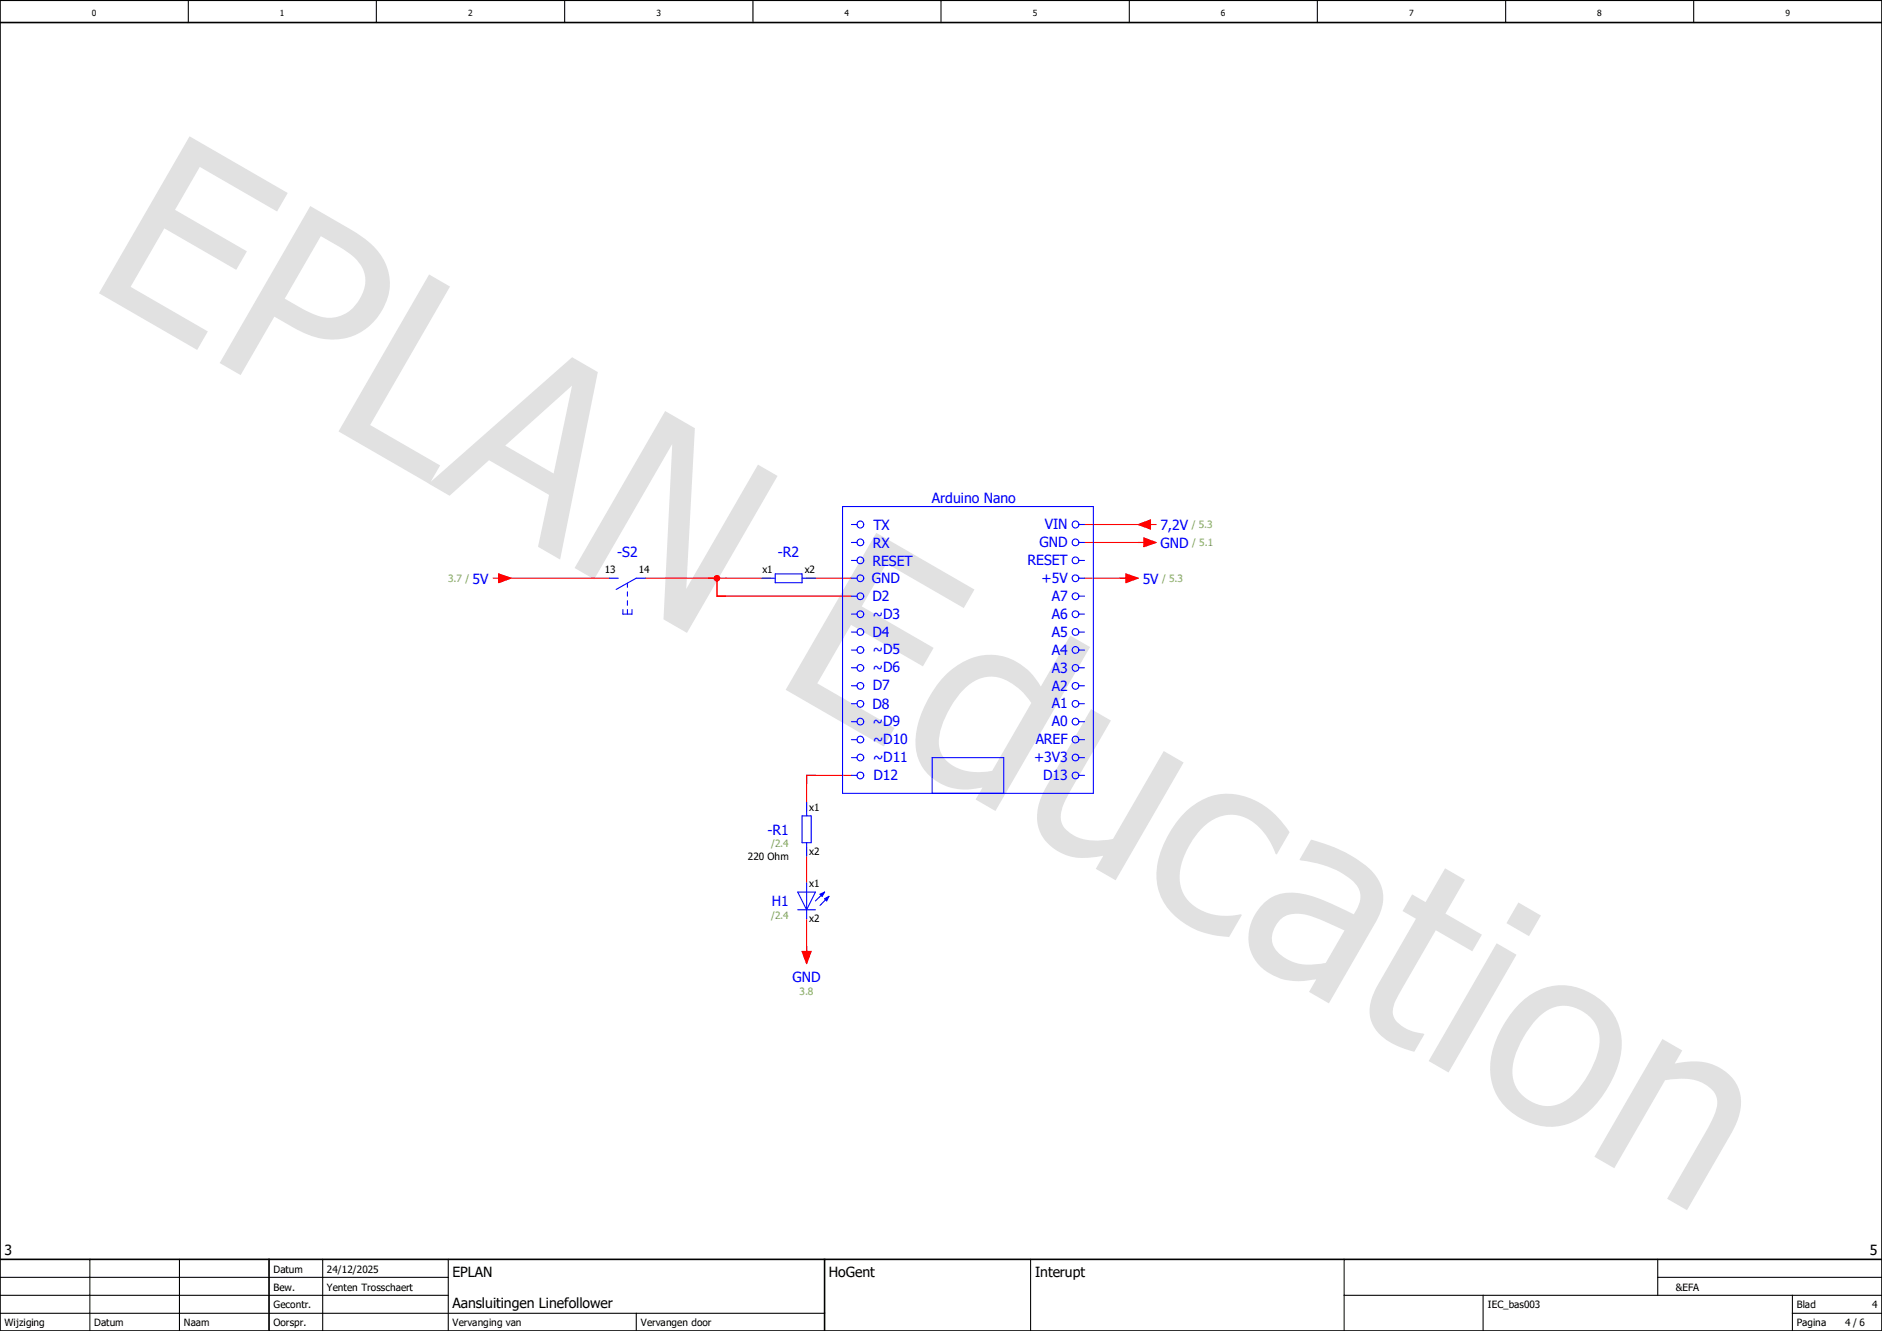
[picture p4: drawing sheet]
<svg xmlns="http://www.w3.org/2000/svg" width="297mm" height="210mm" viewBox="0 0 297 210" stroke-linecap="round" stroke-linejoin="round" font-family="sans-serif">
<path d="M210.1 -.1l-210.1 210.2M0 160.4l70.2 49.6M0 210v.1" fill="none" stroke="#fff" stroke-width=".16"/>
<g fill="none" stroke="#000" stroke-width=".17">
<path d="M29.7 0v3.6M59.4 0v3.6M89.1 0v3.6M118.8 0v3.6M148.5 0v3.6M178.2 0v3.6M207.9 0v3.6M237.6 0v3.6M267.3 0v3.6M14.2 198.7v11.3M28.3 198.7v11.3M50.9 198.7v11.3"/>
<path d="M70.7 198.7v11.3M162.6 198.7v11.3M212.1 198.7v11.3M261.6 198.7v5.7M0 207.2h130.1M0 204.4h70.7M0 201.5h70.7M100.4 207.2v2.8M212.1 204.4h84.9M234.1 204.4v5.6M261.6 201.5h35.4M282.9 207.2h14.1"/>
<path d="M282.9 204.4v5.6"/>
</g>
<path d="M0 3.6h297M0 0h297v210h-297zM0 198.7h297M42.5 198.7v11.3M130.1 198.7v11.3" fill="none" stroke="#000" stroke-width=".25"/>
<path d="M29.9 21.5l15.5 9-1.7 2.9-12.2-7.1-3.9 6.8 11.4 6.6-1.7 2.9-11.4-6.6-5.3 9.3 12.2 7-1.7 2.9-15.5-8.9zM49 32.5l6.2 3.6a12.1 12.1 0 0 1 5.8 5.9 8.4 8.4 0 0 1-2.2 8.9 9.4 9.4 0 0 1-11.2 1.4l-4.3-2.3-5.3 9.2-3.3-1.9zM50.6 37.3l-5.7 9.8 2.3 1.3a8.8 8.8 0 0 0 5.6 1.7 6.1 6.1 0 0 0 4.7-6.9 7.2 7.2 0 0 0-3.6-4.1zM67.7 43.3l3.3 1.9-12.6 21.9 11.1 6.3-1.7 3-14.4-8.3zM67.6 76.3l22.7-19.9 4 2.3-5.9 29.6-3.5-2 1.8-8.2-9.5-5.5-6.2 5.6zM79.7 70.3l7.7 4.4 2.9-13.9zM105 64.9l4.7 2.7-1.4 25.3 11.3-19.6 3.1 1.8-14.3 24.8-3.7-2.2 1.4-27.6-12.3 21.3-3.1-1.8zM138.3 84.1l15.5 8.9-1.7 2.9-12.2-7-3.9 6.8 11.3 6.5-1.6 2.9-11.4-6.5-5.3 9.2 12.2 7.1-1.7 2.9-15.5-9zM149.4 106.4a9.3 9.3 0 0 1 9.9-2.5 9.8 9.8 0 0 1 5 4.4l4.6-8 3.1 1.8-14.9 25.9-3.1-1.8 1.1-1.9a8.7 8.7 0 0 1-9.1-2.7 8.4 8.4 0 0 1-1-8 18.7 18.7 0 0 1 4.4-7.2zM152.1 108.8a14 14 0 0 0-3.9 8.4 4.8 4.8 0 0 0 4.1 4.4 10.4 10.4 0 0 0 4.3 0l6.2-10.7a9.3 9.3 0 0 0-5.7-4.1 5.9 5.9 0 0 0-5 2zM172.2 111.9l3.1 1.8-6.4 11.1a8.6 8.6 0 0 0-1.5 4.4 4 4 0 0 0 3 3 10.8 10.8 0 0 0 5.2 .2l8.1-13.9 3.1 1.8-10.7 18.6-3.2-1.8 1.2-2.1a9.5 9.5 0 0 1-7.1-.7 6.3 6.3 0 0 1-2.9-8l1.1-2.4zM186.7 128.5a9.4 9.4 0 0 1 12.7-1.5 14.8 14.8 0 0 1 4.1 4.3l-2 3.5-.2-.1a9.9 9.9 0 0 0-4.8-5.7 6.1 6.1 0 0 0-7.2 2.1 12 12 0 0 0-3.1 7.5 6.1 6.1 0 0 0 5.1 5.7 10.3 10.3 0 0 0 4.5 0l.2 .1-2 3.5a12.3 12.3 0 0 1-10.6-6 10 10 0 0 1 .4-9.1l1.6-2.7zM201.9 145.2a3.6 3.6 0 0 0-.3 5 7.5 7.5 0 0 0 7.1 1.8l.5-.1 3-5.1-2.4-1.1a10.6 10.6 0 0 0-6-1.5 3.1 3.1 0 0 0-1.9 1zM206.9 132.5a20.8 20.8 0 0 1 9.9 5.3 6 6 0 0 1 .6 7.3l-7.7 13.2-3.1-1.8 1.1-2a10 10 0 0 1-7.9-1.2 6.7 6.7 0 0 1-1.1-9.9 6.4 6.4 0 0 1 7-2.3 36.2 36.2 0 0 1 7.9 3.2 4.3 4.3 0 0 0 .9-3.8 7.3 7.3 0 0 0-3.8-3.3 22.3 22.3 0 0 0-5.6-1.5zM222.9 141.1l2.1 1.2 3.1-5.3 3.1 1.8-3.1 5.4 5.8 3.3-1.5 2.6-5.8-3.3-5.1 8.9a10.4 10.4 0 0 0-1.7 3.8 2.96 2.96 0 0 0 2 2.7 7.7 7.7 0 0 0 2.8 .9l.2 .1-1.6 2.8-1.2-.4a9.5 9.5 0 0 1-5.2-3.6 5.6 5.6 0 0 1-.1-5.2l.8-1.5 6-10.3-2.2-1.3zM236.2 148.8l3.1 1.8-10.7 18.6-3.1-1.8zM239.6 142.4l3.6 2.1-1.9 3.2-3.6-2zM239.5 158.6a9.2 9.2 0 0 1 13.2-.7 9.2 9.2 0 0 1 2.5 10.8 15.8 15.8 0 0 1-6.3 8 9 9 0 0 1-9.8-.8 9 9 0 0 1-3.4-10.6 18.1 18.1 0 0 1 3.8-6.7zM242.6 160.7a15.1 15.1 0 0 0-3.9 7.7 5.6 5.6 0 0 0 3.4 5.6 5.6 5.6 0 0 0 6.4-1.5 15.5 15.5 0 0 0 3.9-7.7 5.6 5.6 0 0 0-6.9-5.9 6.3 6.3 0 0 0-2.9 1.8zM262.4 163.9l3.1 1.9-1.2 2a9.5 9.5 0 0 1 7.8 1.1 6.2 6.2 0 0 1 2.2 7.5l-1.1 2.5-7 12.1-3.1-1.9 6.1-10.5a11.7 11.7 0 0 0 1.8-4.5 3.6 3.6 0 0 0-2.5-3.3 9.8 9.8 0 0 0-5.7-.3l-8 13.8-3.2-1.8z" fill="#e1e1e1"/>
<path d="M79.2 91.2h17M101.9 91.2h19.7M113.2 91.2v2.9h21.2M127.3 91.2h7.1M171.2 91.2h7M171.2 82.8h9.8M171.2 85.6h9.8M127.3 133.7v5.6M134.4 122.3h-7.1v5.7M127.3 145v5.6" fill="none" stroke="#f00" stroke-width=".17"/>
<path d="M112.7 91a.53 .53 0 0 1 .6-.3 .53 .53 0 0 1 .4 .5h-.5h.5a.53 .53 0 0 1-.7 .6 .53 .53 0 0 1-.3-.8z" fill-rule="evenodd" fill="#f00"/>
<g fill="none" stroke="#00f" stroke-width=".17">
<path d="M133 79.9h39.6v45.3h-39.6zM134.4 82.8h.9M134.4 85.6h.9M134.4 88.4h.9M134.4 94.1h.9M134.4 96.9h.9M134.4 99.7h.9M134.4 91.2h.9M170.3 82.8h.9M170.3 85.6h.9M170.3 88.4h.9M170.3 94.1h.9"/>
<path d="M170.3 96.9h.9M170.3 99.7h.9M170.3 91.2h.9M134.4 111h.9M134.4 102.6h.9M134.4 105.4h.9M134.4 108.2h.9M134.4 113.9h.9M134.4 116.7h.9M134.4 119.5h.9M170.3 111h.9M170.3 102.6h.9"/>
<path d="M170.3 105.4h.9M170.3 108.2h.9M170.3 113.9h.9M170.3 116.7h.9M170.3 119.5h.9M126.6 128.7h1.4v4.3h-1.4zM127.3 126.6v2.1M127.3 133v2.1M134.4 122.3h.9M147.1 125.2v-5.7h11.3v5.7M170.3 122.3h.9M125.9 140.8h2.8"/>
<path d="M130.1 141.8l.7-.4-.3 .8zM130.8 141.4l-1.4 1.5"/>
<circle cx="135.8" cy="82.8" r=".54"/>
<circle cx="135.8" cy="88.4" r=".54"/>
<circle cx="135.8" cy="94.1" r=".54"/>
<circle cx="135.8" cy="91.2" r=".54"/>
<circle cx="135.8" cy="99.7" r=".54"/>
<circle cx="135.8" cy="85.6" r=".54"/>
<circle cx="135.8" cy="96.9" r=".54"/>
<circle cx="169.7" cy="82.8" r=".54"/>
<circle cx="169.7" cy="94.1" r=".54"/>
<circle cx="169.7" cy="99.7" r=".54"/>
<circle cx="169.7" cy="96.9" r=".54"/>
<circle cx="169.7" cy="88.4" r=".54"/>
<circle cx="169.7" cy="91.2" r=".54"/>
<circle cx="169.7" cy="85.6" r=".54"/>
<circle cx="135.8" cy="102.6" r=".54"/>
<circle cx="135.8" cy="108.2" r=".54"/>
<circle cx="135.8" cy="111.1" r=".54"/>
<circle cx="135.8" cy="116.7" r=".54"/>
<circle cx="135.8" cy="113.9" r=".54"/>
<circle cx="135.8" cy="119.5" r=".53"/>
<circle cx="135.8" cy="105.4" r=".53"/>
<circle cx="169.7" cy="111.1" r=".54"/>
<circle cx="169.7" cy="113.9" r=".54"/>
<circle cx="169.7" cy="108.2" r=".54"/>
<circle cx="169.7" cy="102.6" r=".54"/>
<circle cx="169.7" cy="116.7" r=".54"/>
<circle cx="169.7" cy="119.5" r=".53"/>
<circle cx="169.7" cy="105.4" r=".53"/>
<circle cx="135.8" cy="122.4" r=".54"/>
<circle cx="169.7" cy="122.4" r=".54"/>
</g>
<path d="M130.1 141.8l.7-.4-.3 .8z" fill="#00f"/>
<path d="M127.3 139.3v5.7M125.9 140.8l1.4 2.8 1.4-2.8M125.9 143.6h2.8M129.4 141.1l.7-.3-.3 .6z" fill="none" stroke="#00f" stroke-width=".17"/>
<path d="M129.4 141.1l.7-.3-.3 .6z" fill="#00f"/>
<path d="M96.2 91.2h1.4M98.3 96.2v.7h1.4v-.7M99 92v.7M99 93.4v.7M99 94.8v.7M99 96.2v.7M101.9 91.2h-1.5l-3.2 1.8M120.2 91.2h2.1M122.3 90.6h4.3v1.3h-4.3zM126.6 91.2h2.1M130.1 140.8l-1.4 1.4" fill="none" stroke="#00f" stroke-width=".17"/>
<path d="M180.5 84.9l2 .7-2 .7z" fill="none" stroke="#f00" stroke-width=".17"/>
<path d="M180.5 84.9l2 .7-2 .7z" fill="#f00"/>
<path d="M179.6 85.6h.9M179.6 82.8l2-.8v1.5z" fill="none" stroke="#f00" stroke-width=".17"/>
<path d="M179.6 82.8l2-.8v1.5z" fill="#f00"/>
<path d="M177.7 90.6l1.9 .6-1.9 .7zM181.6 82.8h.9" fill="none" stroke="#f00" stroke-width=".17"/>
<path d="M177.7 90.6l1.9 .6-1.9 .7z" fill="#f00"/>
<path d="M176.8 91.2h.9M126.6 150.1h1.4l-.7 2z" fill="none" stroke="#f00" stroke-width=".17"/>
<path d="M126.6 150.1h1.4l-.7 2z" fill="#f00"/>
<path d="M78.7 90.6l1.9 .6-1.9 .7zM127.3 149.2v.9" fill="none" stroke="#f00" stroke-width=".17"/>
<path d="M78.7 90.6l1.9 .6-1.9 .7z" fill="#f00"/>
<path d="M77.8 91.2h.9" fill="none" stroke="#f00" stroke-width=".17"/>
<g font-size="2.2" fill="#00f">
<text x="137.8" y="83.6">TX</text>
<text x="147.1" y="79.4">Arduino Nano</text>
<text x="164.9" y="83.5">VIN</text>
<text x="183.1" y="83.6">7,2V</text>
<text x="97.4" y="87.9">-S2</text>
<text x="122.8" y="87.9">-R2</text>
<text x="137.7" y="89.2">RESET</text>
<text x="137.8" y="86.4">RX</text>
<text x="162.2" y="89.2">RESET</text>
<text x="164" y="86.3">GND</text>
<text x="183.1" y="86.4">GND</text>
<text x="74.6" y="92.1">5V</text>
<text x="137.6" y="92">GND</text>
<text x="137.7" y="94.9">D2</text>
<text x="164.4" y="92">+5V</text>
<text x="166" y="94.8">A7</text>
<text x="180.3" y="92.1">5V</text>
<text x="137.7" y="100.5">D4</text>
<text x="137.8" y="97.6">~D3</text>
<text x="166" y="100.5">A5</text>
<text x="166" y="97.6">A6</text>
<text x="137.8" y="103.3">~D5</text>
<text x="137.8" y="106.1">~D6</text>
<text x="166" y="106.1">A3</text>
<text x="166" y="103.3">A4</text>
<text x="137.7" y="111.8">D8</text>
<text x="137.8" y="108.9">D7</text>
<text x="166" y="111.8">A1</text>
<text x="166" y="109">A2</text>
<text x="137.8" y="114.6">~D9</text>
<text x="137.8" y="117.4">~D10</text>
<text x="163.4" y="117.4">AREF</text>
<text x="166" y="114.6">A0</text>
<text x="137.8" y="120.2">~D11</text>
<text x="137.8" y="123">D12</text>
<text x="163.2" y="120.3">+3V3</text>
<text x="164.6" y="123.1">D13</text>
<text x="121.1" y="131.7">-R1</text>
<text x="121.8" y="143">H1</text>
<text x="125.1" y="154.9">GND</text>
</g>
<g font-size="2.2">
<text x=".7" y="198">3</text>
<text x="295.1" y="198">5</text>
<text x="71.4" y="201.5">EPLAN</text>
<text x="130.8" y="201.5">HoGent</text>
<text x="163.4" y="201.5">Interupt</text>
<text x="71.4" y="206.5">Aansluitingen Linefollower</text>
</g>
<g font-size="1.6" fill="#7ca552">
<text x="188.1" y="83.4">/ 5.3</text>
<text x="188.1" y="86.1">/ 5.1</text>
<text x="70.7" y="91.8">3.7 /</text>
<text x="183.4" y="91.8">/ 5.3</text>
<text x="121.7" y="133.7">/2.4</text>
<text x="121.7" y="145">/2.4</text>
<text x="126.2" y="157">3.8</text>
</g>
<g font-size="1.6">
<text x="95.5" y="90.5">13</text>
<text x="100.8" y="90.5">14</text>
<text x="120.3" y="90.5">x1</text>
<text x="127" y="90.5">x2</text>
<text x="127.7" y="127.9">x1</text>
<text x="118" y="135.6">220 Ohm</text>
<text x="127.7" y="134.9">x2</text>
<text x="127.7" y="140">x1</text>
<text x="127.7" y="145.5">x2</text>
<text x="43.1" y="203.7">Bew.</text>
<text x="43.1" y="200.8">Datum</text>
<text x="51.6" y="203.7">Yenten Trosschaert</text>
<text x="51.6" y="200.8">24/12/2025</text>
<text x="264.5" y="203.7">&amp;EFA</text>
<text x=".7" y="209.3">Wijziging</text>
<text x="14.9" y="209.3">Datum</text>
<text x="29" y="209.3">Naam</text>
<text x="43.1" y="209.3">Oorspr.</text>
<text x="43.1" y="206.5">Gecontr.</text>
<text x="71.4" y="209.3">Vervanging van</text>
<text x="101.1" y="209.3">Vervangen door</text>
<text x="234.8" y="206.5">IEC_bas003</text>
<text x="283.5" y="206.5">Blad</text>
<text x="283.5" y="209.3">Pagina</text>
<text x="291.2" y="209.3">4 / 6</text>
<text x="295.4" y="206.5">4</text>
</g>
<g font-size="1.3">
<text x="14.5" y="2.5">0</text>
<text x="44.2" y="2.5">1</text>
<text x="73.9" y="2.5">2</text>
<text x="103.6" y="2.5">3</text>
<text x="133.3" y="2.5">4</text>
<text x="163" y="2.5">5</text>
<text x="192.7" y="2.5">6</text>
<text x="222.4" y="2.5">7</text>
<text x="252.1" y="2.5">8</text>
<text x="281.8" y="2.5">9</text>
</g>
</svg>
